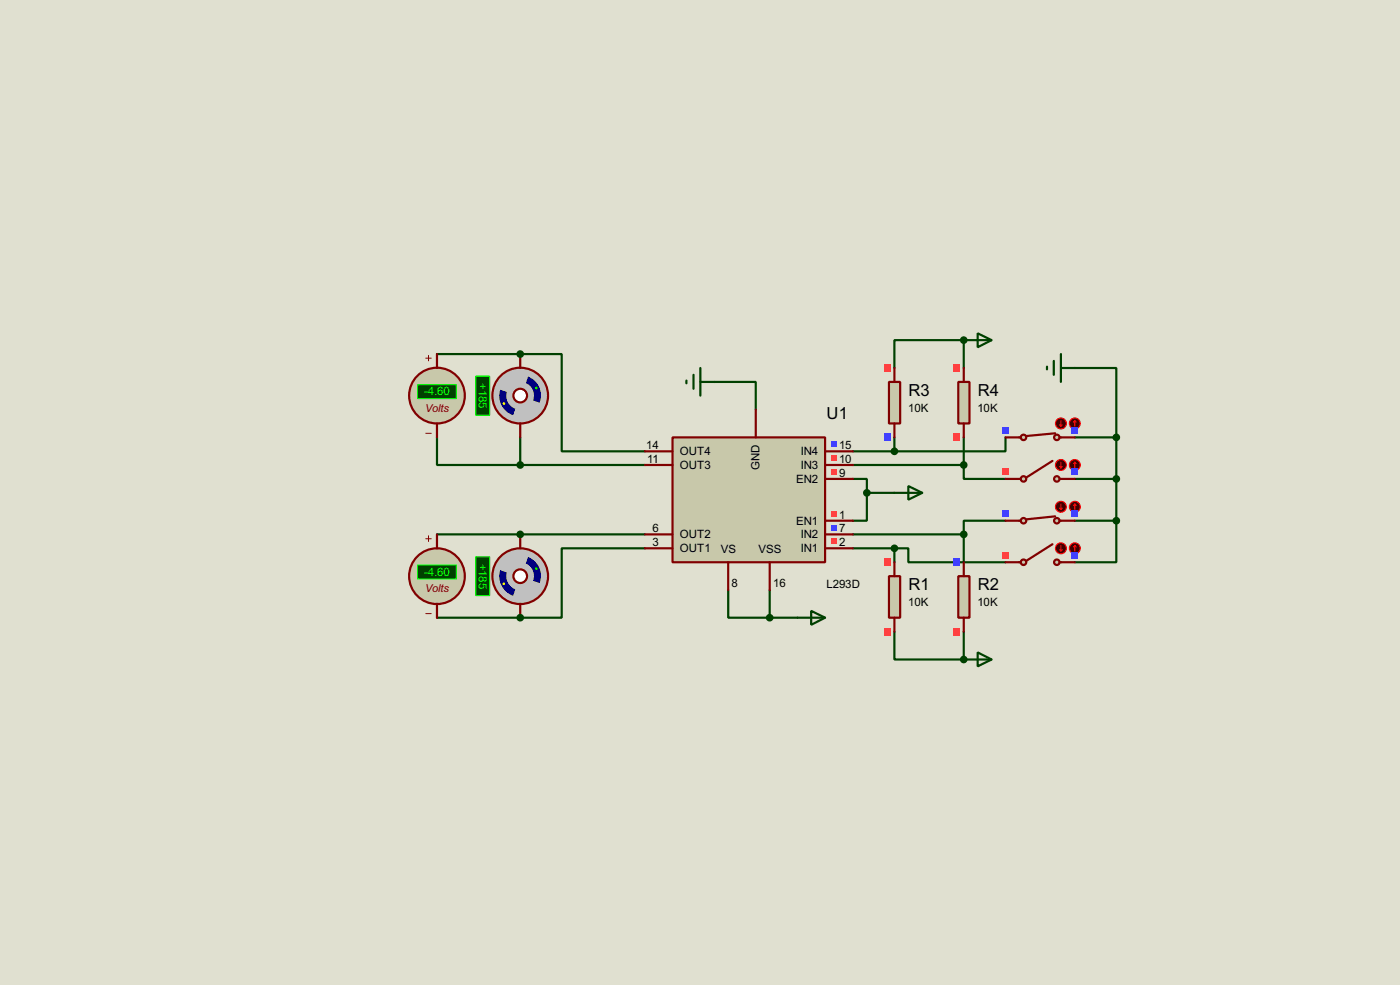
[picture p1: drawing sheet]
<svg xmlns="http://www.w3.org/2000/svg" width="256mm" height="180mm" viewBox="0 0 256 180" stroke-linecap="round" stroke-linejoin="round" font-family="sans-serif">
<path d="M0 0h256.5v180.3h-256.5z" fill="#e0e0d0"/>
<path d="M130.9 69.9h7.6v5.1M156.3 87.7h2.5v2.5M158.8 90.2v5.1h-2.5M158.8 90.2h5.1M133.4 108v5.1h7.6M141 108v5.1M141 113.1h5.1M163.9 115.6v5.1h12.7" fill="none" stroke="#004000" stroke-width=".4"/>
<circle cx="176.6" cy="120.7" r=".2" fill="#004000"/>
<path d="M176.6 62.3v5.1M176.6 115.6v5.1" fill="none" stroke="#004000" stroke-width=".4"/>
<circle cx="176.6" cy="62.3" r=".2" fill="#004000"/>
<g fill="none" stroke="#004000" stroke-width=".4">
<path d="M95.3 64.8h7.6v17.8h15.3M176.6 62.3h-12.7v5.1M196.9 67.4h7.6v12.7M156.3 97.8h20.3M156.3 85.1h20.3M156.3 82.6h7.6M163.9 80.1v2.5M176.6 85.1v2.6h7.6M176.6 80.1v5M176.6 97.8v5.1M184.2 95.3h-7.6v2.5M184.2 80.1v2.5h-20.3"/>
<path d="M196.9 95.3h7.6M196.9 87.7h7.6M196.9 80.1h7.6M204.5 95.3v7.6h-7.6M204.5 80.1v15.2M156.3 100.4h7.6M163.9 100.4h2.5v2.5h17.8M163.9 100.4v2.5"/>
</g>
<circle cx="95.3" cy="64.8" r=".2" fill="#004000"/>
<path d="M80.1 64.8h15.2M80.1 80.1v5h15.2M95.3 80.1v5M95.3 85.1h22.9M95.3 97.8h22.9" fill="none" stroke="#004000" stroke-width=".4"/>
<circle cx="95.3" cy="97.8" r=".2" fill="#004000"/>
<path d="M80.1 97.8h15.2M118.2 100.4h-15.3v12.7h-7.6" fill="none" stroke="#004000" stroke-width=".4"/>
<circle cx="95.3" cy="113.1" r=".2" fill="#004000"/>
<path d="M80.1 113.1h15.2" fill="none" stroke="#004000" stroke-width=".4"/>
<circle cx="95.3" cy="72.4" r="5.1" fill="#c0c0c0" stroke="#800000" stroke-width=".4"/>
<circle cx="95.3" cy="72.4" r="1.25" fill="#feffff" stroke="#800000" stroke-width=".4"/>
<path d="M94.4 74.8a2.5 2.5 0 0 0 3.3-1.5l1.2 .4a3.7 3.7 0 0 1-4.9 2.3z" fill-rule="evenodd" fill="#c0c0c0" stroke="#c0c0c0" stroke-width=".4"/>
<g fill="#000080">
<path d="M96.6 68.9a3.7 3.7 0 0 1 2.3 4.8l-1.2-.4a2.47 2.47 0 0 0-1.5-3.2z" fill-rule="evenodd"/>
<path d="M91.7 71.2l1.2 .4a2.5 2.5 0 0 0 1.5 3.2l-.4 1.2a3.7 3.7 0 0 1-2.3-4.8z" fill-rule="evenodd"/>
</g>
<path d="M92.5 69.8a3.7 3.7 0 0 1 4.1-.9l-.4 1.2a2.47 2.47 0 0 0-3.3 1.5l-1.2-.4z" fill-rule="evenodd" fill="#c0c0c0" stroke="#c0c0c0" stroke-width=".4"/>
<circle cx="92.3" cy="73.9" r=".25" fill="#ff0"/>
<circle cx="98.3" cy="71" r=".25" fill="#0f0"/>
<path d="M87.2 68.9h2.5v7.1h-2.5z" fill="#004000" stroke="#0f0" stroke-width=".2"/>
<path d="M95.3 64.8v2.6M95.3 77.5v2.6" fill="none" stroke="#800000" stroke-width=".4"/>
<path d="M123.2 80.1h28v22.8h-28z" fill="#c8c8aa" stroke="#800000" stroke-width=".4"/>
<g fill="none" stroke="#800000" stroke-width=".4">
<path d="M138.5 75v5.1M118.2 97.8h5M118.2 85.1h5M118.2 82.6h5M151.2 97.8h5.1M151.2 85.1h5.1M151.2 82.6h5.1M151.2 95.3h5.1M151.2 87.7h5.1M118.2 100.4h5M133.4 102.9v5.1M141 102.9v5.1"/>
<path d="M151.2 100.4h5.1"/>
</g>
<path d="M152.3 98.6h1v1h-1z" fill="#ff4040"/>
<path d="M152.3 96.1h1v1h-1z" fill="#4040ff"/>
<path d="M152.3 83.4h1v1h-1z" fill="#ff4040"/>
<path d="M152.3 80.8h1v1h-1z" fill="#4040ff"/>
<g fill="#ff4040">
<path d="M152.3 93.5h1v1h-1z"/>
<path d="M152.3 85.9h1v1h-1z"/>
</g>
<circle cx="95.3" cy="105.5" r="5.1" fill="#c0c0c0" stroke="#800000" stroke-width=".4"/>
<circle cx="95.3" cy="105.5" r="1.25" fill="#feffff" stroke="#800000" stroke-width=".4"/>
<path d="M94.4 107.9a2.53 2.53 0 0 0 3.3-1.6l1.2 .4a3.8 3.8 0 0 1-4.9 2.4z" fill-rule="evenodd" fill="#c0c0c0" stroke="#c0c0c0" stroke-width=".4"/>
<g fill="#000080">
<path d="M96.6 101.9a3.7 3.7 0 0 1 2.3 4.8l-1.2-.4a2.48 2.48 0 0 0-1.5-3.2z" fill-rule="evenodd"/>
<path d="M91.7 104.2l1.2 .4a2.51 2.51 0 0 0 1.5 3.3l-.4 1.2a3.8 3.8 0 0 1-2.3-4.9z" fill-rule="evenodd"/>
</g>
<path d="M92.5 102.8a3.8 3.8 0 0 1 4.1-.9l-.4 1.2a2.49 2.49 0 0 0-3.3 1.5l-1.2-.4z" fill-rule="evenodd" fill="#c0c0c0" stroke="#c0c0c0" stroke-width=".4"/>
<circle cx="92.3" cy="106.9" r=".25" fill="#ff0"/>
<circle cx="98.3" cy="104.1" r=".25" fill="#0f0"/>
<path d="M87.2 101.9h2.5v7.1h-2.5z" fill="#004000" stroke="#0f0" stroke-width=".2"/>
<path d="M95.3 97.8v2.6M95.3 110.5v2.6" fill="none" stroke="#800000" stroke-width=".4"/>
<path d="M125.8 69.7v.5M127.1 68.6v2.6M128.3 69.9h2.6M128.3 67.4v5M146.1 113.1h5.1M148.6 111.8l2.6 1.3-2.6 1.3z" fill="none" stroke="#004000" stroke-width=".4"/>
<circle cx="141" cy="113.1" r=".5" fill="#004000" stroke="#004000" stroke-width=".4"/>
<path d="M162.9 105.5h2v7.6h-2z" fill="#c8c8aa" stroke="#800000" stroke-width=".4"/>
<path d="M163.9 102.9v2.6M163.9 113.1v2.5" fill="none" stroke="#800000" stroke-width=".4"/>
<g fill="#ff4040">
<path d="M162 102.3h1.2v1.3h-1.2z"/>
<path d="M162 115h1.2v1.3h-1.2z"/>
</g>
<path d="M175.6 105.5h2v7.6h-2z" fill="#c8c8aa" stroke="#800000" stroke-width=".4"/>
<path d="M176.6 102.9v2.6M176.6 113.1v2.5" fill="none" stroke="#800000" stroke-width=".4"/>
<path d="M174.7 102.3h1.2v1.3h-1.2z" fill="#4040ff"/>
<path d="M174.7 115h1.2v1.3h-1.2z" fill="#ff4040"/>
<path d="M162.9 69.9h2v7.6h-2z" fill="#c8c8aa" stroke="#800000" stroke-width=".4"/>
<path d="M163.9 67.4v2.5M163.9 77.5v2.6" fill="none" stroke="#800000" stroke-width=".4"/>
<path d="M162 66.7h1.2v1.3h-1.2z" fill="#ff4040"/>
<path d="M162 79.4h1.2v1.3h-1.2z" fill="#4040ff"/>
<path d="M175.6 69.9h2v7.6h-2z" fill="#c8c8aa" stroke="#800000" stroke-width=".4"/>
<path d="M176.6 67.4v2.5M176.6 77.5v2.6" fill="none" stroke="#800000" stroke-width=".4"/>
<g fill="#ff4040">
<path d="M174.7 66.7h1.2v1.3h-1.2z"/>
<path d="M174.7 79.4h1.2v1.3h-1.2z"/>
</g>
<path d="M176.6 62.3h5.1M179.1 61l2.6 1.3-2.6 1.3zM163.9 90.2h5.1M166.4 89l2.6 1.2-2.6 1.3zM179.1 119.4l2.6 1.3-2.6 1.3zM176.6 120.7h5.1" fill="none" stroke="#004000" stroke-width=".4"/>
<g fill="#004000" stroke="#004000" stroke-width=".4">
<circle cx="158.8" cy="90.2" r=".5"/>
<circle cx="176.5" cy="120.7" r=".5"/>
<circle cx="176.5" cy="62.3" r=".5"/>
</g>
<g fill="#c8c8aa" stroke="#800000" stroke-width=".4">
<circle cx="193.6" cy="102.9" r=".5"/>
<circle cx="187.5" cy="102.9" r=".5"/>
</g>
<path d="M192.8 99.6l-4.8 3.1M184.2 102.9h2.8M194.1 102.9h2.8" fill="none" stroke="#800000" stroke-width=".4"/>
<circle cx="194.3" cy="100.4" r="1" fill="#400000" stroke="#f00" stroke-width=".2"/>
<path d="M194.4 99.9v1M194.1 100.6l.3 .3M194.6 100.6l-.2 .3" fill="none" stroke="#f00" stroke-width=".2"/>
<circle cx="196.9" cy="100.4" r="1" fill="#400000" stroke="#f00" stroke-width=".2"/>
<path d="M196.9 99.9l-.2 .2M196.9 99.9l.3 .2M196.9 99.9v1" fill="none" stroke="#f00" stroke-width=".2"/>
<path d="M183.6 101h1.2v1.3h-1.2z" fill="#ff4040"/>
<path d="M196.3 101h1.2v1.3h-1.2z" fill="#4040ff"/>
<g fill="#c8c8aa" stroke="#800000" stroke-width=".4">
<circle cx="193.6" cy="95.3" r=".5"/>
<circle cx="187.5" cy="95.3" r=".5"/>
</g>
<path d="M184.2 95.3h2.8M193.3 94.5l-5.3 .6M194.1 95.3h2.8" fill="none" stroke="#800000" stroke-width=".4"/>
<circle cx="194.3" cy="92.8" r="1" fill="#400000" stroke="#f00" stroke-width=".2"/>
<path d="M194.1 93l.3 .3M194.4 92.3v1M194.6 93l-.2 .3" fill="none" stroke="#f00" stroke-width=".2"/>
<circle cx="196.9" cy="92.8" r="1" fill="#400000" stroke="#f00" stroke-width=".2"/>
<path d="M196.9 92.3l-.2 .2M196.9 92.3l.3 .2M196.9 92.3v1" fill="none" stroke="#f00" stroke-width=".2"/>
<g fill="#4040ff">
<path d="M183.6 93.4h1.2v1.3h-1.2z"/>
<path d="M196.3 93.4h1.2v1.3h-1.2z"/>
</g>
<g fill="#c8c8aa" stroke="#800000" stroke-width=".4">
<circle cx="193.6" cy="87.7" r=".5"/>
<circle cx="187.5" cy="87.7" r=".5"/>
</g>
<path d="M184.2 87.7h2.8M192.8 84.4l-4.8 3M194.1 87.7h2.8" fill="none" stroke="#800000" stroke-width=".4"/>
<circle cx="194.3" cy="85.1" r="1" fill="#400000" stroke="#f00" stroke-width=".2"/>
<path d="M194.1 85.4l.3 .3M194.4 84.6v1.1M194.6 85.4l-.2 .3" fill="none" stroke="#f00" stroke-width=".2"/>
<circle cx="196.9" cy="85.1" r="1" fill="#400000" stroke="#f00" stroke-width=".2"/>
<path d="M196.9 84.6l-.2 .3M196.9 84.6l.3 .3M196.9 84.6v1.1" fill="none" stroke="#f00" stroke-width=".2"/>
<path d="M183.6 85.8h1.2v1.2h-1.2z" fill="#ff4040"/>
<path d="M196.3 85.8h1.2v1.2h-1.2z" fill="#4040ff"/>
<g fill="#c8c8aa" stroke="#800000" stroke-width=".4">
<circle cx="193.6" cy="80.1" r=".5"/>
<circle cx="187.5" cy="80.1" r=".5"/>
</g>
<path d="M193.3 79.3l-5.3 .5M184.2 80.1h2.8M194.1 80.1h2.8" fill="none" stroke="#800000" stroke-width=".4"/>
<circle cx="194.3" cy="77.5" r="1" fill="#400000" stroke="#f00" stroke-width=".2"/>
<path d="M194.1 77.8l.3 .2M194.4 77v1M194.6 77.8l-.2 .2" fill="none" stroke="#f00" stroke-width=".2"/>
<circle cx="196.9" cy="77.5" r="1" fill="#400000" stroke="#f00" stroke-width=".2"/>
<path d="M196.9 77l-.2 .3M196.9 77l.3 .3M196.9 77v1" fill="none" stroke="#f00" stroke-width=".2"/>
<g fill="#4040ff">
<path d="M183.6 78.2h1.2v1.2h-1.2z"/>
<path d="M196.3 78.2h1.2v1.2h-1.2z"/>
</g>
<path d="M191.8 67.1v.5M193.1 66.1v2.5M194.4 67.4h2.5M194.4 64.8v5.1" fill="none" stroke="#004000" stroke-width=".4"/>
<g fill="#004000" stroke="#004000" stroke-width=".4">
<circle cx="204.5" cy="95.3" r=".5"/>
<circle cx="204.5" cy="87.7" r=".5"/>
<circle cx="204.5" cy="80.1" r=".5"/>
<circle cx="163.8" cy="100.4" r=".5"/>
<circle cx="176.5" cy="97.8" r=".5"/>
<circle cx="176.5" cy="85.1" r=".5"/>
<circle cx="163.8" cy="82.6" r=".5"/>
</g>
<circle cx="80" cy="72.4" r="5.1" fill="#c8c8aa" stroke="#800000" stroke-width=".4"/>
<path d="M78 65.6h1M78 79.3h1M78.5 65.1v1" fill="none" stroke="#800000" stroke-width=".18"/>
<path d="M76.5 70.4h7.1v2.6h-7.1z" fill="#004000" stroke="#0f0" stroke-width=".2"/>
<path d="M80.1 64.8v2.6M80.1 77.5v2.6" fill="none" stroke="#800000" stroke-width=".4"/>
<g fill="#004000" stroke="#004000" stroke-width=".4">
<circle cx="95.3" cy="64.8" r=".5"/>
<circle cx="95.3" cy="85.1" r=".5"/>
</g>
<circle cx="80" cy="105.5" r="5.1" fill="#c8c8aa" stroke="#800000" stroke-width=".4"/>
<path d="M78 98.6h1M78.5 98.1v1M78 112.3h1" fill="none" stroke="#800000" stroke-width=".18"/>
<path d="M76.5 103.4h7.1v2.6h-7.1z" fill="#004000" stroke="#0f0" stroke-width=".2"/>
<path d="M80.1 97.8v2.6M80.1 110.5v2.6" fill="none" stroke="#800000" stroke-width=".4"/>
<g fill="#004000" stroke="#004000" stroke-width=".4">
<circle cx="95.3" cy="97.8" r=".5"/>
<circle cx="95.3" cy="113.1" r=".5"/>
</g>
<g font-size="3.4">
<text x="151.4" y="76.7">U1</text>
<text x="166.4" y="72.5">R3</text>
<text x="179.1" y="72.5">R4</text>
<text x="166.4" y="108">R1</text>
<text x="179.1" y="108">R2</text>
</g>
<g font-size="2.4" fill="#0f0">
<text x="87.7" y="70.1" transform="rotate(90 87.7 70.1)">+185</text>
<text x="77.7" y="72.3">-4.60</text>
<text x="77.7" y="105.4">-4.60</text>
<text x="87.7" y="103.2" transform="rotate(90 87.7 103.2)">+185</text>
</g>
<g font-size="2.4">
<text x="166.4" y="75.4">10K</text>
<text x="179.1" y="75.4">10K</text>
<text x="118.4" y="82.2">14</text>
<text x="124.5" y="83.3">OUT4</text>
<text x="146.7" y="83.3">IN4</text>
<text x="153.7" y="82.2">15</text>
<text x="118.6" y="84.7">11</text>
<text x="124.5" y="85.8">OUT3</text>
<text x="139.2" y="86" transform="rotate(-90 139.2 86)">GND</text>
<text x="145.8" y="88.4">EN2</text>
<text x="146.7" y="85.8">IN3</text>
<text x="153.7" y="84.7">10</text>
<text x="153.7" y="87.3">9</text>
<text x="153.7" y="94.9">1</text>
<text x="119.6" y="100">3</text>
<text x="119.6" y="97.4">6</text>
<text x="124.5" y="101.1">OUT1</text>
<text x="124.5" y="98.5">OUT2</text>
<text x="132" y="101.2">VS</text>
<text x="138.9" y="101.2">VSS</text>
<text x="145.8" y="96">EN1</text>
<text x="146.7" y="101.1">IN1</text>
<text x="146.7" y="98.5">IN2</text>
<text x="153.7" y="100">2</text>
<text x="153.7" y="97.4">7</text>
<text x="134" y="107.4">8</text>
<text x="141.7" y="107.4">16</text>
<text x="151.4" y="107.6">L293D</text>
<text x="166.4" y="111">10K</text>
<text x="179.1" y="111">10K</text>
</g>
<g font-size="2.3" fill="#800000">
<text x="77.9" y="75.4">Volts</text>
<text x="77.9" y="108.4">Volts</text>
</g>
</svg>
